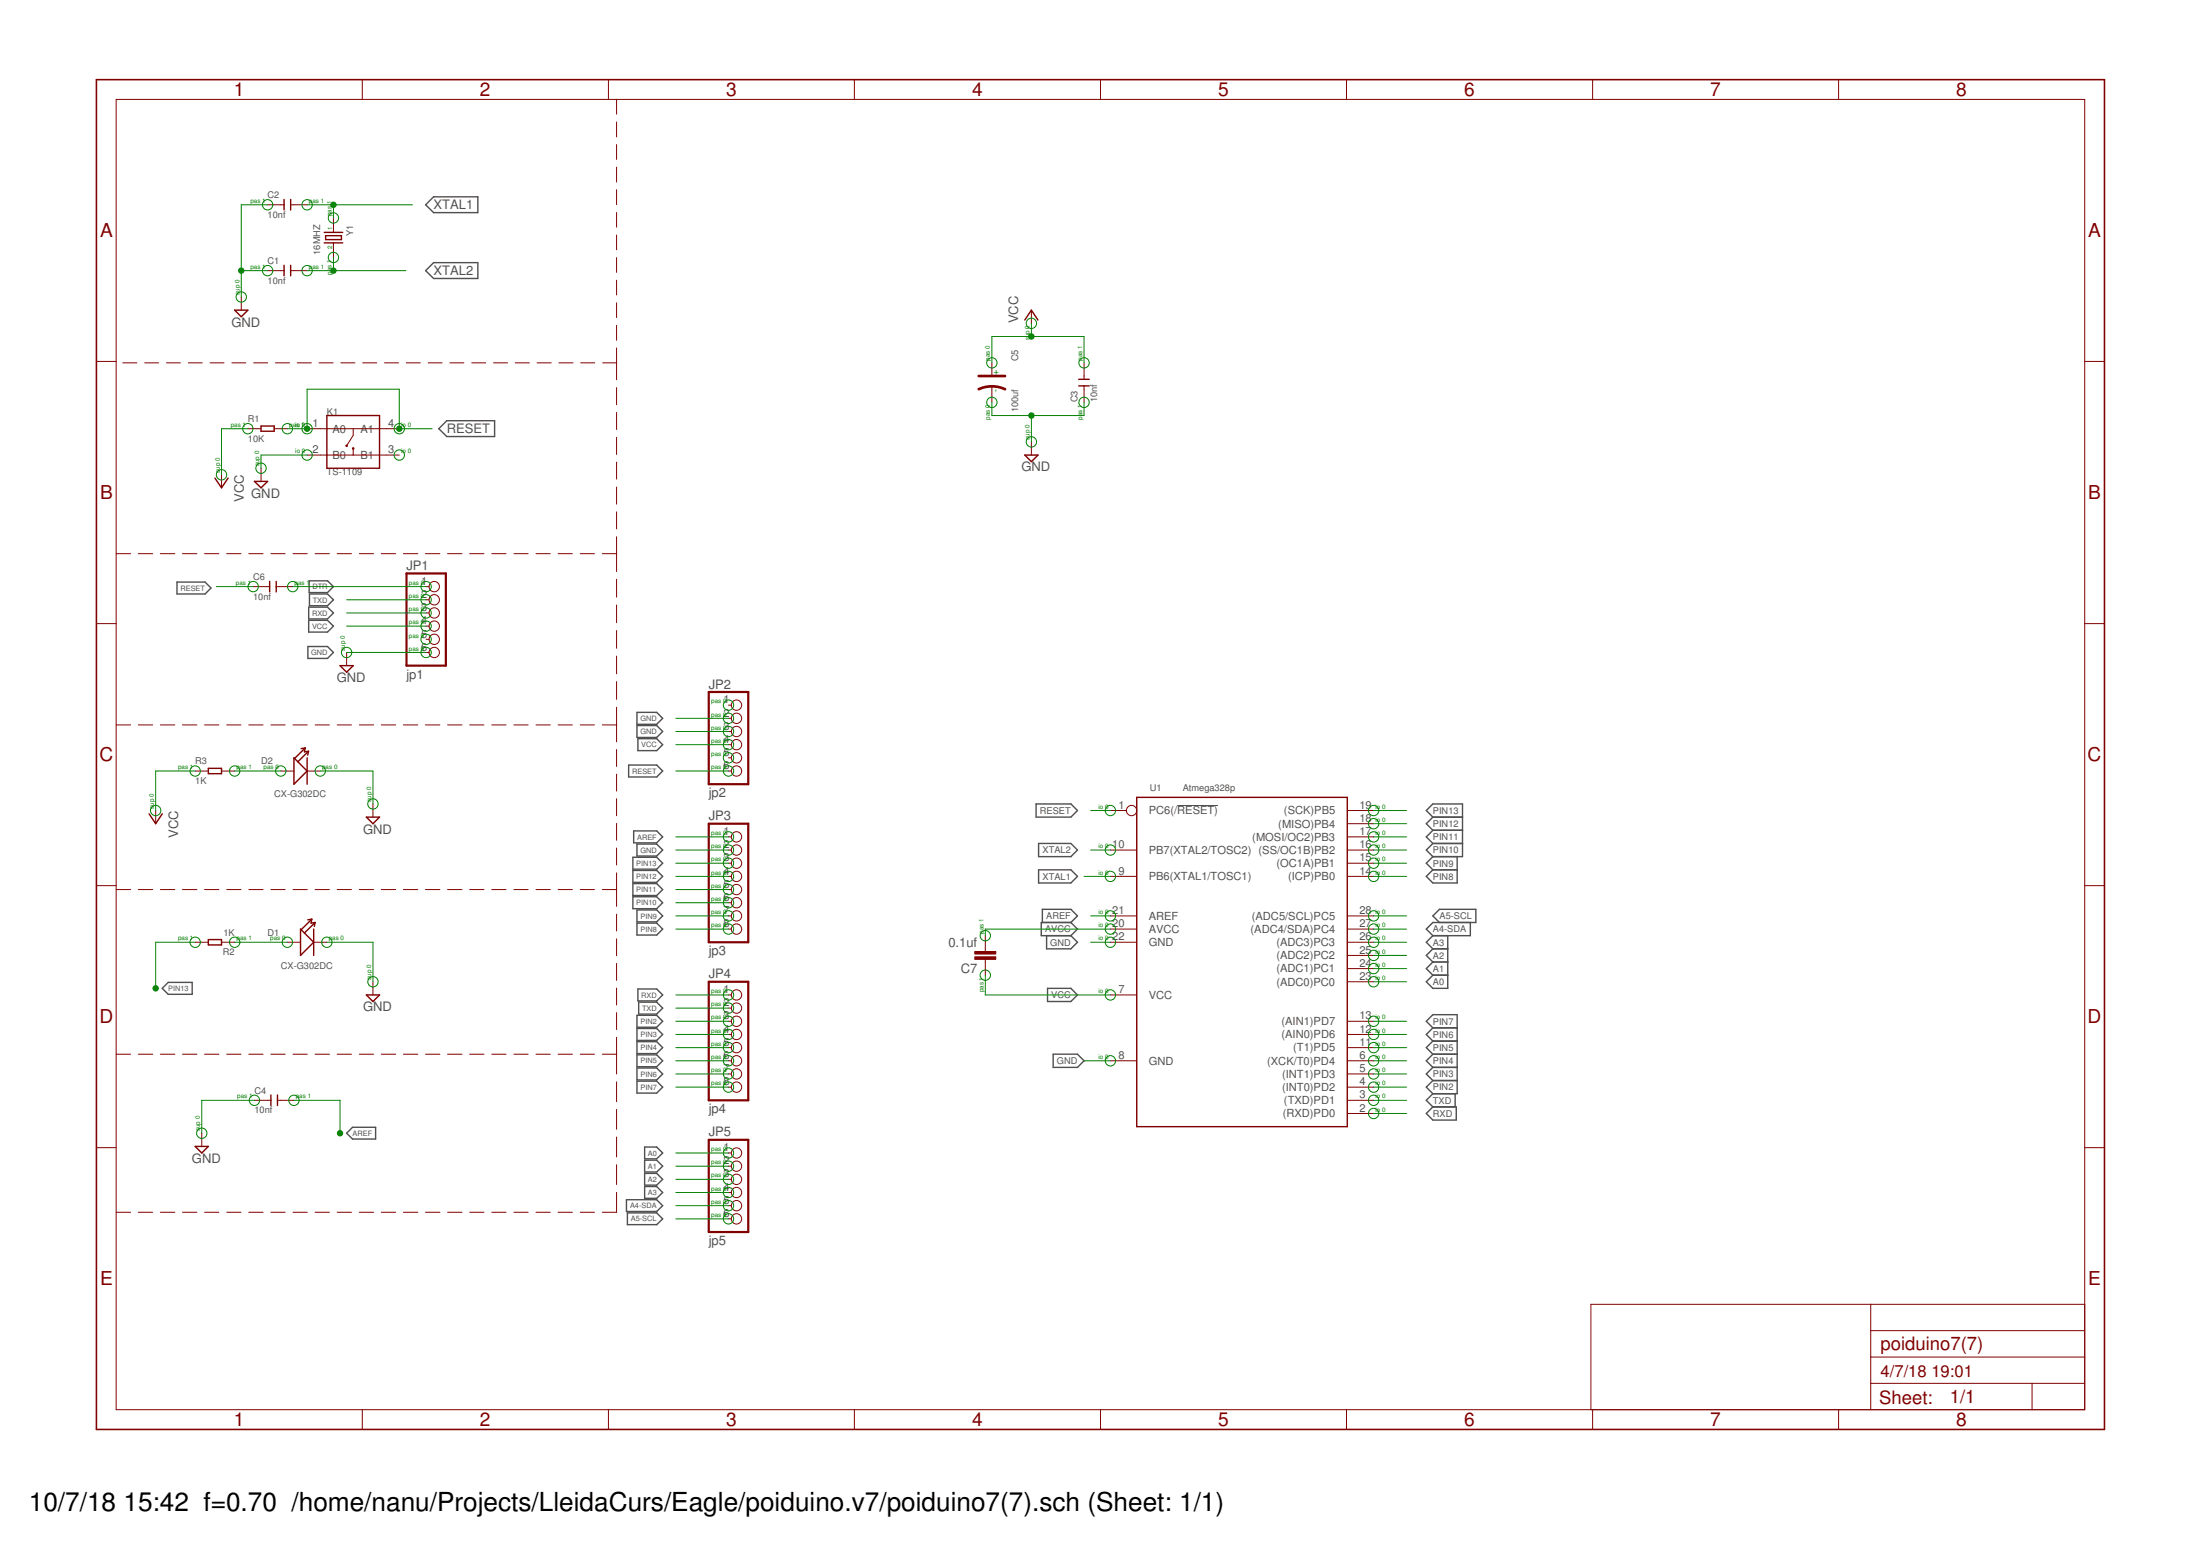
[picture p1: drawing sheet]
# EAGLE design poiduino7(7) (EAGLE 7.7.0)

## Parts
C1  10nf  DIP-CERAMIC-DISC-10NF-50V-Y5V(D4.0MM)  [CERAMIC-2.54]
C2  10nf  DIP-CERAMIC-DISC-10NF-50V-Y5V(D4.0MM)  [CERAMIC-2.54]
C3  10nf  DIP-CERAMIC-DISC-10NF-50V-Y5V(D4.0MM)  [CERAMIC-2.54]
C4  10nf  DIP-CERAMIC-DISC-10NF-50V-Y5V(D4.0MM)  [CERAMIC-2.54]
C5  100uf  DIP-ALUMINUM-47UF-16V(D5-H7MM)  [PC-D5.3MM]
C6  10nf  DIP-CERAMIC-DISC-10NF-50V-Y5V(D4.0MM)  [CERAMIC-2.54]
C7  0.1uf  C5/2.5  [C5B2.5]
D1  CX-G302DC  DIP-LED-GREEN-GREEN(2P-D3MM)  [LED2-2.54-D3.0MM]
D2  CX-G302DC  DIP-LED-GREEN-GREEN(2P-D3MM)  [LED2-2.54-D3.0MM]
JP1  jp1  PINHD-1X6  [1X06]
JP2  jp2  PINHD-1X6  [1X06]
JP3  jp3  PINHD-1X8  [1X08]
JP4  jp4  PINHD-1X8  [1X08]
JP5  jp5  PINHD-1X6  [1X06]
K1  TS-1109  DIP-BUTTON-4P  [SW4-6.0X6.0X5.0MM]
R1  10K  DIP-RES-10K-5%-1/4W(PR-D2.3XL6.5MM)  [PR-D2.3XL6.5MM]
R2  1K  DIP-RES-1K-5%-1/4W(PR-D2.3XL6.5MM)  [PR-D2.3XL6.5MM]
R3  1K  DIP-RES-1K-5%-1/4W(PR-D2.3XL6.5MM)  [PR-D2.3XL6.5MM]
U1  Atmega328p  MCU-ATMEGA328P-PU(DIP28)  [DIP28-2.54-34.7X7.62MM]
Y1  16MHZ  DIP-CRYSTAL-16MHZ-18PF-30PPM-40R(HC49US)  [HC49US]

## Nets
A0: JP5.1 U1.23((ADC0)PC0)
A1: JP5.2 U1.24((ADC1)PC1)
A2: JP5.3 U1.25((ADC2)PC2)
A3: JP5.4 U1.26((ADC3)PC3)
A4-SDA: JP5.5 U1.27((ADC4/SDA)PC4)
A5-SCL: JP5.6 U1.28((ADC5/SCL)PC5)
AREF: C4.2 JP3.1 U1.21(AREF)
AVCC: C7.2 U1.20(AVCC)
DTR: C6.2 JP1.1
GND: C1.1 C2.1 C3.1 C4.1 C5.- D1.K(-) D2.K(-) JP1.6 JP2.2 JP2.3 JP3.2 K1.2(B0) U1.8(GND) U1.22(GND)
N$3: D2.A(+) R3.2
N$6: D1.A(+) R2.1
PIN2: JP4.3 U1.4((INT0)PD2)
PIN3: JP4.4 U1.5((INT1)PD3)
PIN4: JP4.5 U1.6((XCK/T0)PD4)
PIN5: JP4.6 U1.11((T1)PD5)
PIN6: JP4.7 U1.12((AIN0)PD6)
PIN7: JP4.8 U1.13((AIN1)PD7)
PIN8: JP3.8 U1.14((ICP)PB0)
PIN9: JP3.7 U1.15((OC1A)PB1)
PIN10: JP3.6 U1.16((SS/OC1B)PB2)
PIN11: JP3.5 U1.17((MOSI/OC2)PB3)
PIN12: JP3.4 U1.18((MISO)PB4)
PIN13: JP3.3 R2.2 U1.19((SCK)PB5)
RESET: C6.1 JP2.6 K1.1(A0) K1.4(A1) R1.2 U1.1(PC6(/!RESET))
RXD: JP1.3 JP4.1 U1.2((RXD)PD0)
TXD: JP1.2 JP4.2 U1.3((TXD)PD1)
VCC: C3.2 C5.+ C7.1 JP1.4 JP2.4 R1.1 R3.1 U1.7(VCC)
XTAL1: C2.2 U1.9(PB6(XTAL1/TOSC1)) Y1.1
XTAL2: C1.2 U1.10(PB7(XTAL2/TOSC2)) Y1.2
Unconnected: JP1.5 JP2.1 JP2.5 K1.3(B1)
